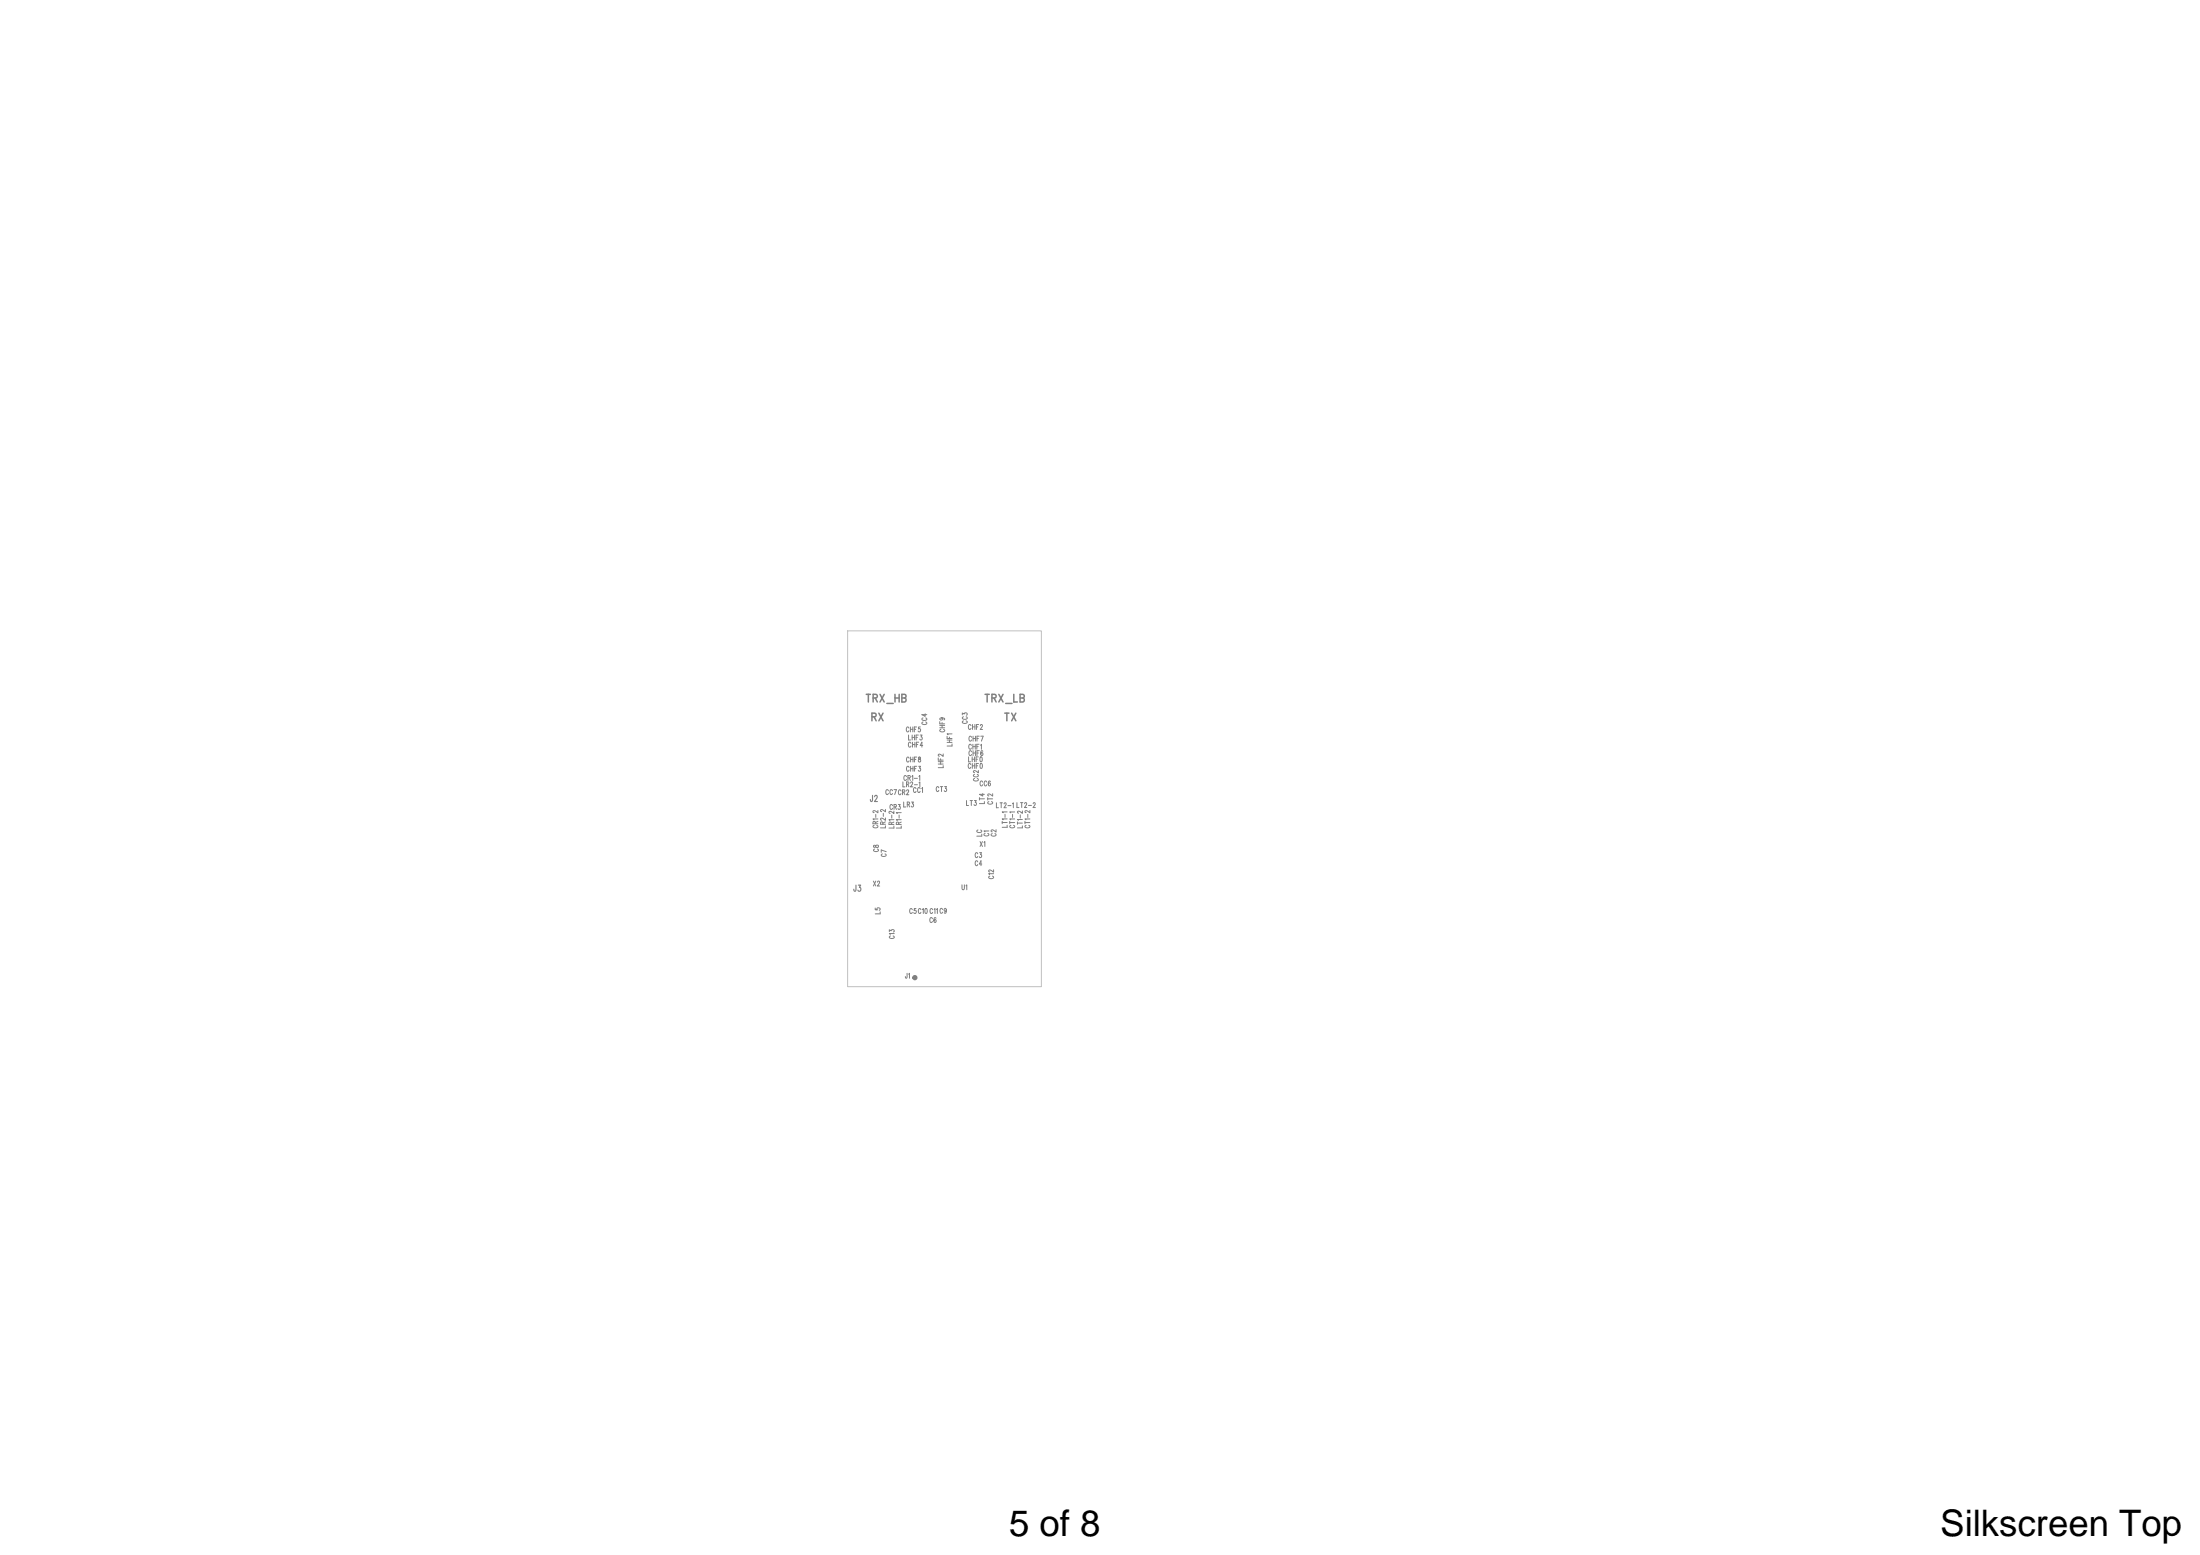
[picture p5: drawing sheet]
<svg xmlns="http://www.w3.org/2000/svg" width="297mm" height="210mm" viewBox="0 0 297 210" stroke-linecap="round" stroke-linejoin="round" font-family="sans-serif">
<path d="M114.4 85.2h26.2v48h-26.2z" fill="none" stroke="#c0c0c0" stroke-width=".14"/>
<circle cx="123.5" cy="132" r=".23" fill="#808080" stroke="#808080" stroke-width=".25"/>
<g font-size="4.9">
<text x="136.2" y="207.4">5 of 8</text>
<text x="262" y="207.4">Silkscreen Top</text>
</g>
<g font-size="1.8" fill="#808080">
<text x="116.9" y="94.9">TRX_HB</text>
<text x="132.9" y="94.9">TRX_LB</text>
<text x="117.6" y="97.4">RX</text>
<text x="135.6" y="97.4">TX</text>
</g>
<g font-size="1.3" fill="#808080">
<text x="117.5" y="108.2">J2</text>
<text x="115.3" y="120.3">J3</text>
</g>
<g font-size="1" fill="#808080">
<text x="122.4" y="98.8">CHF5</text>
<text x="122.6" y="100.9">CHF4</text>
<text x="122.7" y="99.9">LHF3</text>
<text x="125.1" y="97.8" transform="rotate(-90 125.1 97.8)">CC4</text>
<text x="127.5" y="98.8" transform="rotate(-90 127.5 98.8)">CHF9</text>
<text x="128.5" y="100.7" transform="rotate(-90 128.5 100.7)">LHF1</text>
<text x="130.6" y="97.7" transform="rotate(-90 130.6 97.7)">CC3</text>
<text x="130.8" y="98.5">CHF2</text>
<text x="130.8" y="101.1">CHF1</text>
<text x="130.8" y="102">CHF6</text>
<text x="130.8" y="100">CHF7</text>
<text x="119.6" y="107.3">CC7 CR2</text>
<text x="121.9" y="106.2">LR2-1</text>
<text x="122" y="105.4">CR1-1</text>
<text x="122.4" y="104.1">CHF3</text>
<text x="122.4" y="102.9">CHF8</text>
<text x="123.3" y="107">CC1</text>
<text x="126.4" y="106.8">CT3</text>
<text x="127.3" y="103.6" transform="rotate(-90 127.3 103.6)">LHF2</text>
<text x="130.7" y="103.7">CHF0</text>
<text x="130.8" y="102.8">LHF0</text>
<text x="132.1" y="105.4" transform="rotate(-90 132.1 105.4)">CC2</text>
<text x="132.3" y="106.1">CC6</text>
<text x="118.5" y="111.8" transform="rotate(-90 118.5 111.8)">CR1-2</text>
<text x="119.5" y="111.8" transform="rotate(-90 119.5 111.8)">LR2-2</text>
<text x="120.2" y="109.3">CR3</text>
<text x="120.7" y="111.8" transform="rotate(-90 120.7 111.8)">LR1-2</text>
<text x="121.7" y="111.8" transform="rotate(-90 121.7 111.8)">LR1-1</text>
<text x="122" y="108.9">LR3</text>
<text x="130.5" y="108.7">LT3</text>
<text x="132.6" y="112.9" transform="rotate(-90 132.6 112.9)">LC</text>
<text x="132.9" y="108.5" transform="rotate(-90 132.9 108.5)">LT4</text>
<text x="133.5" y="112.8" transform="rotate(-90 133.5 112.8)">C1</text>
<text x="134" y="108.6" transform="rotate(-90 134 108.6)">CT2</text>
<text x="134.5" y="112.9" transform="rotate(-90 134.5 112.9)">C2</text>
<text x="134.5" y="109">LT2-1 LT2-2</text>
<text x="136" y="111.7" transform="rotate(-90 136 111.7)">LT1-1</text>
<text x="137" y="111.8" transform="rotate(-90 137 111.8)">CT1-1</text>
<text x="138" y="111.8" transform="rotate(-90 138 111.8)">LT1-2</text>
<text x="139.1" y="111.8" transform="rotate(-90 139.1 111.8)">CT1-2</text>
<text x="117.9" y="119.6">X2</text>
<text x="118.6" y="115" transform="rotate(-90 118.6 115)">C8</text>
<text x="119.7" y="115.6" transform="rotate(-90 119.7 115.6)">C7</text>
<text x="131.7" y="116.9">C4</text>
<text x="131.7" y="115.8">C3</text>
<text x="132.3" y="114.3">X1</text>
<text x="134.2" y="118.6" transform="rotate(-90 134.2 118.6)">C12</text>
<text x="118.8" y="123.4" transform="rotate(-90 118.8 123.4)">L5</text>
<text x="122.8" y="123.3">C5 C10 C11 C9</text>
<text x="125.5" y="124.5">C6</text>
<text x="129.9" y="120.1">U1</text>
<text x="120.7" y="126.7" transform="rotate(-90 120.7 126.7)">C13</text>
<text x="122.2" y="132">J1</text>
</g>
</svg>
